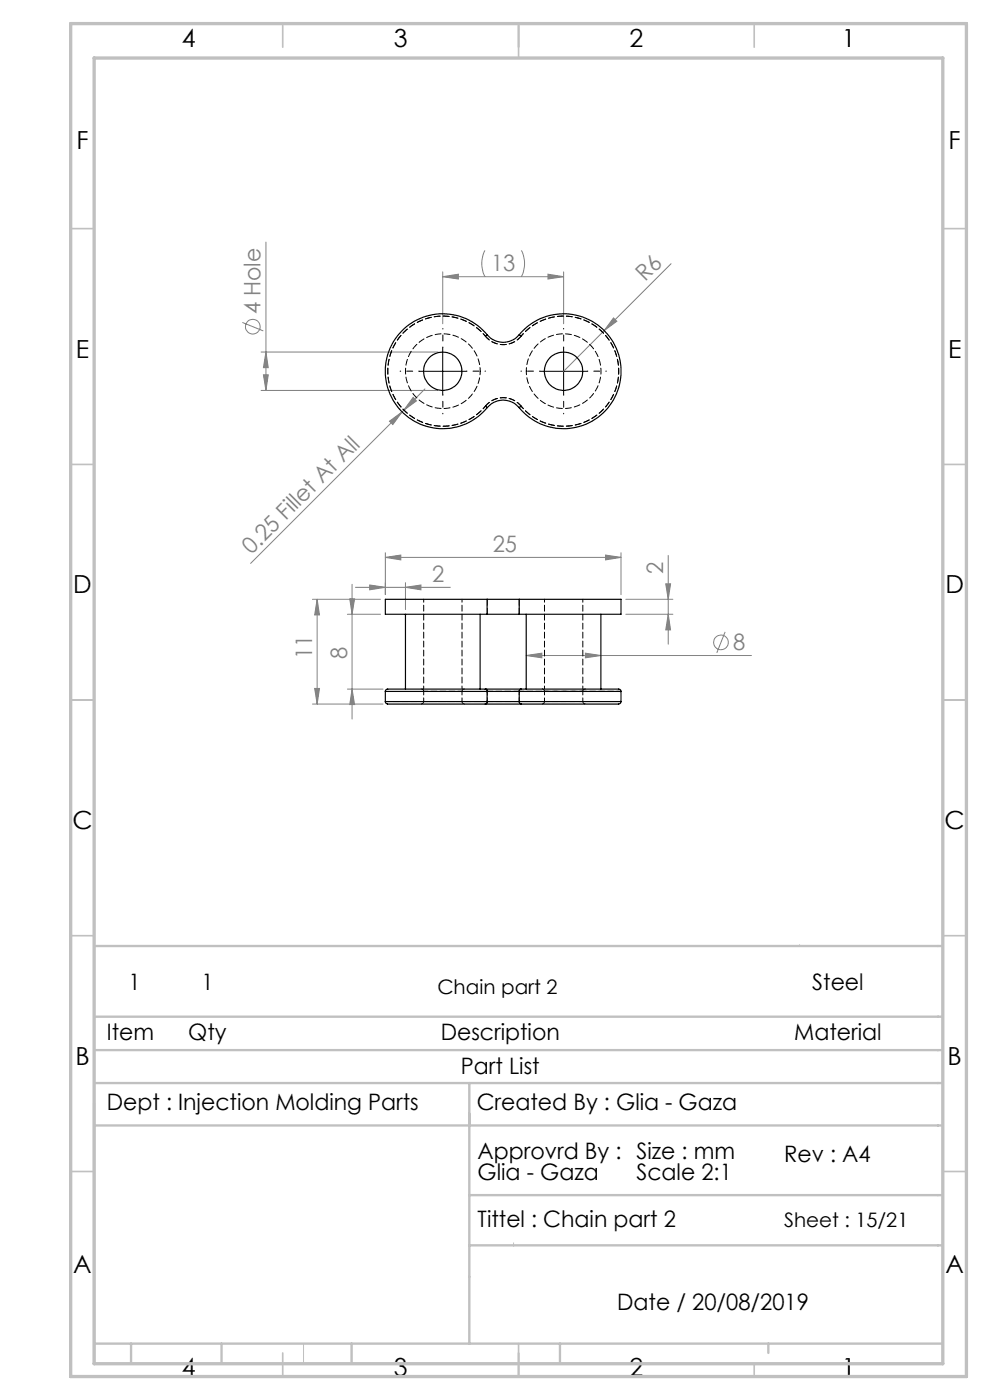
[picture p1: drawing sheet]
<svg xmlns="http://www.w3.org/2000/svg" width="210mm" height="297mm" viewBox="0 0 210 297" stroke-linecap="round" stroke-linejoin="round" font-family="sans-serif">
<g fill="none" stroke="#808080" stroke-width=".21">
<path d="M56.4 51.4v31.4M93.9 57.7v11M93.9 58.7h25.7M93.9 58.7l3.3-.5v1zM102.9 53.1a6.1 6.1 0 0 0 0 5.6M110.6 53.1a6.1 6.1 0 0 1 0 5.6M116.2 58.2l3.4 .5-3.4 .5zM119.6 57.7v11M142.3 55.9l-22.7 22.9M51.4 68.4l4.4 1.8M55.4 74.7h37.5M55.9 79.5h1l-.5 3.3z"/>
<path d="M56.4 74.7l.5 3.3h-1zM130.1 67.4l.7 .8-2.6 1.9zM55.4 82.8h37.5M82.6 89.4l2.7-2-2 2.7zM84.6 86.7h.1M84.9 86.3h.1M85.3 87.4l-32.1 32.1M85.7 87l-.4 .4M87.6 84.3l.7 .8-2.6 1.9zM90.1 82.5l-4.4 4.5M81.7 117.3v8.8M81.7 118.2h50"/>
<path d="M81.7 118.2l3.3-.4v1zM128.4 117.8l3.3 .4-3.3 .6zM131.7 117.3v8.8M141.7 117.8v18.9M66.3 127.1h14.4M67.3 127.1l.5 3.4h-1.1zM67.3 127.1v22.3M73.7 130.3h7M74.2 127h1l-.5 3.3zM74.7 124v28.5M75.4 124.6h20.1M78.4 124.1l3.3 .5-3.3 .5z"/>
<path d="M86 124.6l3.3-.5v1zM86 123.6v5.7M111.6 139.1l3.3-.5v1zM111.6 139.1h47.8M124.2 138.6l3.3 .5-3.3 .5zM132.8 130.3h9.9M132.8 127.1h9.9M141.2 123.9h1l-.5 3.2zM141.7 130.3l.5 3.3h-1zM153.8 134.1l-1.8 4.4M66.3 149.4h14.9M66.7 146h1.1l-.5 3.4z"/>
<path d="M73.7 146.2h7.5M74.7 146.2l.5 3.3h-1z"/>
<circle cx="53.6" cy="69.3" r="1.55"/>
<circle cx="152.9" cy="136.3" r="1.56"/>
</g>
<path d="M88.9 78.7h-4M93.9 73.7v-4M98.9 78.7h4.1M114.6 78.7h-4.1M119.6 73.7v-4M124.6 78.7h4M93.9 83.7v4.1M119.6 83.7v4.1" fill="none" stroke="#000" stroke-width=".21" stroke-dasharray="15.2 1.3 1.3 1.3" stroke-dashoffset="15.1"/>
<path d="M88.9 78.8h10M93.9 73.8v9.9M114.5 78.8h10M119.6 73.8v9.9" fill="none" stroke="#000" stroke-width=".21"/>
<path d="M169.6 200.4l.2 .3M99.6 229.8v23.7M108.9 263.7v.7M64.4 285v4.3" fill="none" stroke="#c0c0c0" stroke-width=".21"/>
<g fill="none" stroke="#c0c0c0" stroke-width=".35">
<path d="M60 5v5M110 5v7.3M160 5v5M15 48.5h5M200 48.5h5M15 98.5h5M200 98.5h5M15 148.5h5M200 148.5h5M15 198.5h5M200 198.5h5M15 248.5h5"/>
<path d="M200 248.5h5M60 287v5M110 285v7M160 289.3v2.7"/>
</g>
<g fill="none" stroke="#c0c0c0" stroke-width=".5">
<path d="M20 215.7h180M20 200.7h180M20 229.8h180M20 234v55.3M20 238.8h180M20 222.8h180M99.6 229.8v55.2M99.6 253.5h100.4M99.6 264.2h100.4M20 285h180M27.8 285v4.3M47 285v4.3"/>
<path d="M74.6 285v4.3M118.8 285v4.3M163 285v2"/>
</g>
<path d="M15 5h190v287h-190zM20 12.3h180v277h-180z" fill="none" stroke="#c0c0c0" stroke-width=".7"/>
<g fill="#808080">
<path d="M130.1 67.4l.7 .8-2.6 1.9z"/>
<path d="M116.2 58.2l3.4 .5-3.4 .5zM93.9 58.7l3.3-.5v1zM128.4 117.8l3.3 .4-3.3 .6zM81.7 118.2l3.3-.4v1z"/>
<path d="M111.6 139.1l3.3-.5v1zM124.2 138.6l3.3 .5-3.3 .5zM78.4 124.1l3.3 .5-3.3 .5zM86 124.6l3.3-.5v1z"/>
<path d="M87.6 84.3l.7 .8-2.6 1.9zM82.6 89.4l2.7-2-2 2.7z"/>
<path d="M141.7 130.3l.5 3.3h-1zM141.2 123.9h1l-.5 3.2z"/>
<path d="M56.4 74.7l.5 3.3h-1zM55.9 79.5h1l-.5 3.3z"/>
<path d="M74.2 127h1l-.5 3.3zM74.7 146.2l.5 3.3h-1zM67.3 127.1l.5 3.4h-1.1zM66.7 146h1.1l-.5 3.4z"/>
</g>
<g fill="none" stroke="#000" stroke-width=".25">
<path d="M85.6 69.8a12.4 12.4 0 0 1 18.4 1.8 4.5 4.5 0 0 0 6.6-1.1 12.2 12.2 0 0 1 17.7-.2 12.2 12.2 0 0 1-.8 17.8 12.2 12.2 0 0 1-17.7-1.9 4.5 4.5 0 0 0-6.9 .8 12.2 12.2 0 0 1-17.6 .4 12.2 12.2 0 0 1 .3-17.6zM86 130.3v15.9M101.8 130.3v15.9M103.3 127.1h-21.6v3.2h21.6M103.3 127.1h6.8M103.3 130.3h6.8M103.3 127.1v3.2M110.1 127.1h21.6v3.2h-21.6M110.1 127.1v3.2M111.6 130.3v15.9M127.5 130.3v15.9M81.7 148.8l.1 .3 .4 .3h20.7"/>
<path d="M81.7 148.8h21.6M81.7 146.7h21.6M81.7 146.7v2.1M102.9 146.2h-17.8a8.3 8.3 0 0 0-3.2 .1l-.2 .4M102.9 146.2l.3 .1 .1 .4M102.9 149.4h7.6M102.9 146.2h7.6M103.3 148.8v.3l-.4 .3M103.3 148.8h6.8M103.3 146.7h6.8M103.3 146.7v2.1M110.1 148.8l.1 .3 .3 .3"/>
<path d="M110.1 148.8h21.6M110.1 146.7h21.6M110.1 146.7v2.1M110.5 146.2h17.8a8.3 8.3 0 0 1 3.3 .1l.1 .4M110.5 146.2l-.2 .1-.2 .4M131.7 148.8v.3l-.5 .3h-20.7M131.7 146.7v2.1"/>
<circle cx="93.9" cy="78.8" r="4.1"/>
<circle cx="119.5" cy="78.8" r="4.1"/>
</g>
<path d="M101.9 78.7a7.9 7.9 0 0 0-11.8-6.9 7.9 7.9 0 0 0-.5 13.6 7.9 7.9 0 0 0 12.2-6.1l.1-.6M103 71.3a11.7 11.7 0 0 0-17-1.1 11.7 11.7 0 0 0 0 17.1 11.7 11.7 0 0 0 17-1.1M110.5 71.3a11.7 11.7 0 0 1 17.1-1.1 11.7 11.7 0 0 1 0 17.1 11.7 11.7 0 0 1-17.1-1.1M111.6 78.7a7.9 7.9 0 0 0 11.8 7 7.9 7.9 0 0 0 .5-13.6 7.9 7.9 0 0 0-12.2 6.1l-.1 .5M103 86.2a11.7 11.7 0 0 1-17 1.1 11.7 11.7 0 0 1 0-17.1 11.7 11.7 0 0 1 17 1.1M110.5 86.2a11.7 11.7 0 0 0 17.1 1.1 11.7 11.7 0 0 0 0-17.1 11.7 11.7 0 0 0-17.1 1.1M89.9 146.7v2.1M98 148.8v-2.1M103.4 146.7v2.1M110.1 146.7v2.1M115.5 146.7v2.1M123.6 148.8v-2.1" fill="none" stroke="#000" stroke-width=".21" stroke-dasharray="1.3 .6" stroke-dashoffset=".5"/>
<path d="M103 71.3a4.9 4.9 0 0 0 7.5 0M110.5 71.3a4.9 4.9 0 0 1-7.5 0M103 86.2a4.9 4.9 0 0 1 7.5 0M110.5 86.2a4.9 4.9 0 0 0-7.5 0M103.4 146.7h6.7M110.1 148.8h-6.7" fill="none" stroke="#000" stroke-width=".21" stroke-dasharray="1.3 .6" stroke-dashoffset=".1"/>
<path d="M103.4 71l-.4 .3M110.1 71l.4 .3M103 86.2l.4 .3M110.5 86.2l-.4 .3M103.4 130.3v-3.2M110.1 130.3v-3.2" fill="none" stroke="#000" stroke-width=".21" stroke-dasharray="1.3 .6"/>
<g fill="none" stroke="#000" stroke-width=".21" stroke-dasharray="1.3 .6" stroke-dashoffset=".4">
<path d="M89.4 146.2l.3 .1 .2 .4M89.9 148.8l-.2 .4-.3 .1M89.9 148.8h8.1M98 146.7l.2-.4 .3-.1M98 146.7h-8.1M98.5 149.3l-.3-.1-.2-.4M103.4 148.8l-.2 .4-.2 .1M103.4 146.7l-.2-.4-.2-.1M110.1 148.8l.2 .4 .2 .1M110.1 146.7l.2-.4 .2-.1M115 146.2l.4 .1 .1 .4M115.5 148.8l-.1 .4-.4 .1"/>
<path d="M115.5 148.8h8.1M123.6 146.7l.2-.4 .3-.1M123.6 146.7h-8.1M124.1 149.3l-.3-.1-.2-.4"/>
</g>
<path d="M89.9 127.1v19.1M115.5 127.1v19.1M98 146.2v-19.1M123.6 146.2v-19.1" fill="none" stroke="#000" stroke-width=".21" stroke-dasharray="1.3 .6" stroke-dashoffset=".6"/>
<path d="M103.4 148.8h-21.7M110.1 146.7h21.7" fill="none" stroke="#000" stroke-width=".21" stroke-dasharray="1.3 .6" stroke-dashoffset=".3"/>
<g font-size="5.3">
<text x="38.5" y="9.9">4</text>
<text x="83.5" y="9.9">3</text>
<text x="133.6" y="9.9">2</text>
<text x="178.6" y="9.9">1</text>
<text x="16.2" y="31.6">F</text>
<text x="201.2" y="31.6">F</text>
<text x="16.1" y="75.9">E</text>
<text x="201.1" y="75.9">E</text>
<text x="15.5" y="125.9">D</text>
<text x="200.5" y="125.9">D</text>
<text x="15.4" y="175.9">C</text>
<text x="200.4" y="175.9">C</text>
<text x="16" y="225.9">B</text>
<text x="201" y="225.9">B</text>
<text x="15.5" y="270.1">A</text>
<text x="200.5" y="270.1">A</text>
<text x="38.5" y="291.9">4</text>
<text x="83.5" y="291.9">3</text>
<text x="133.6" y="291.9">2</text>
<text x="178.6" y="291.9">1</text>
</g>
<g font-size="4.8" fill="#808080">
<text x="104.2" y="57.6">13</text>
<text x="136.9" y="59.9" transform="rotate(-45 136.9 59.9)">R6</text>
<text x="55.3" y="66.7" transform="rotate(-90 55.3 66.7)">4 Hole</text>
<text x="53.3" y="117.8" transform="rotate(-45 53.3 117.8)">0.25 Fillet At All</text>
<text x="104.5" y="117.2">25</text>
<text x="91.7" y="123.5">2</text>
<text x="140.7" y="121.7" transform="rotate(-90 140.7 121.7)">2</text>
<text x="155.5" y="137.9">8</text>
<text x="66.2" y="139.9" transform="rotate(-90 66.2 139.9)">11</text>
<text x="73.6" y="139.8" transform="rotate(-90 73.6 139.8)">8</text>
</g>
<g font-size="4.8">
<text x="27.3" y="210">1</text>
<text x="42.7" y="210">1</text>
<text x="172.3" y="210">Steel</text>
<text x="22.7" y="220.7">Item</text>
<text x="39.9" y="220.7">Qty</text>
<text x="93.5" y="220.7">Description</text>
<text x="168.5" y="220.7">Material</text>
<text x="97.8" y="227.8">Part List</text>
<text x="22.7" y="235.6">Dept : Injection Molding Parts</text>
<text x="101.1" y="235.6">Created By : Glia - Gaza</text>
<text x="101.3" y="245.8">Approvrd By : Size : mm</text>
<text x="101.3" y="250.3">Glia - Gaza</text>
<text x="135" y="250.3">Scale 2:1</text>
<text x="166.3" y="246.5">Rev : A4</text>
<text x="101.3" y="260.3">Tittel : Chain part 2</text>
<text x="130.9" y="277.8">Date / 20/08/2019</text>
</g>
<g font-size="4.2">
<text x="92.8" y="210.9">Chain part 2</text>
<text x="166.3" y="260.3">Sheet : 15/21</text>
</g>
</svg>
